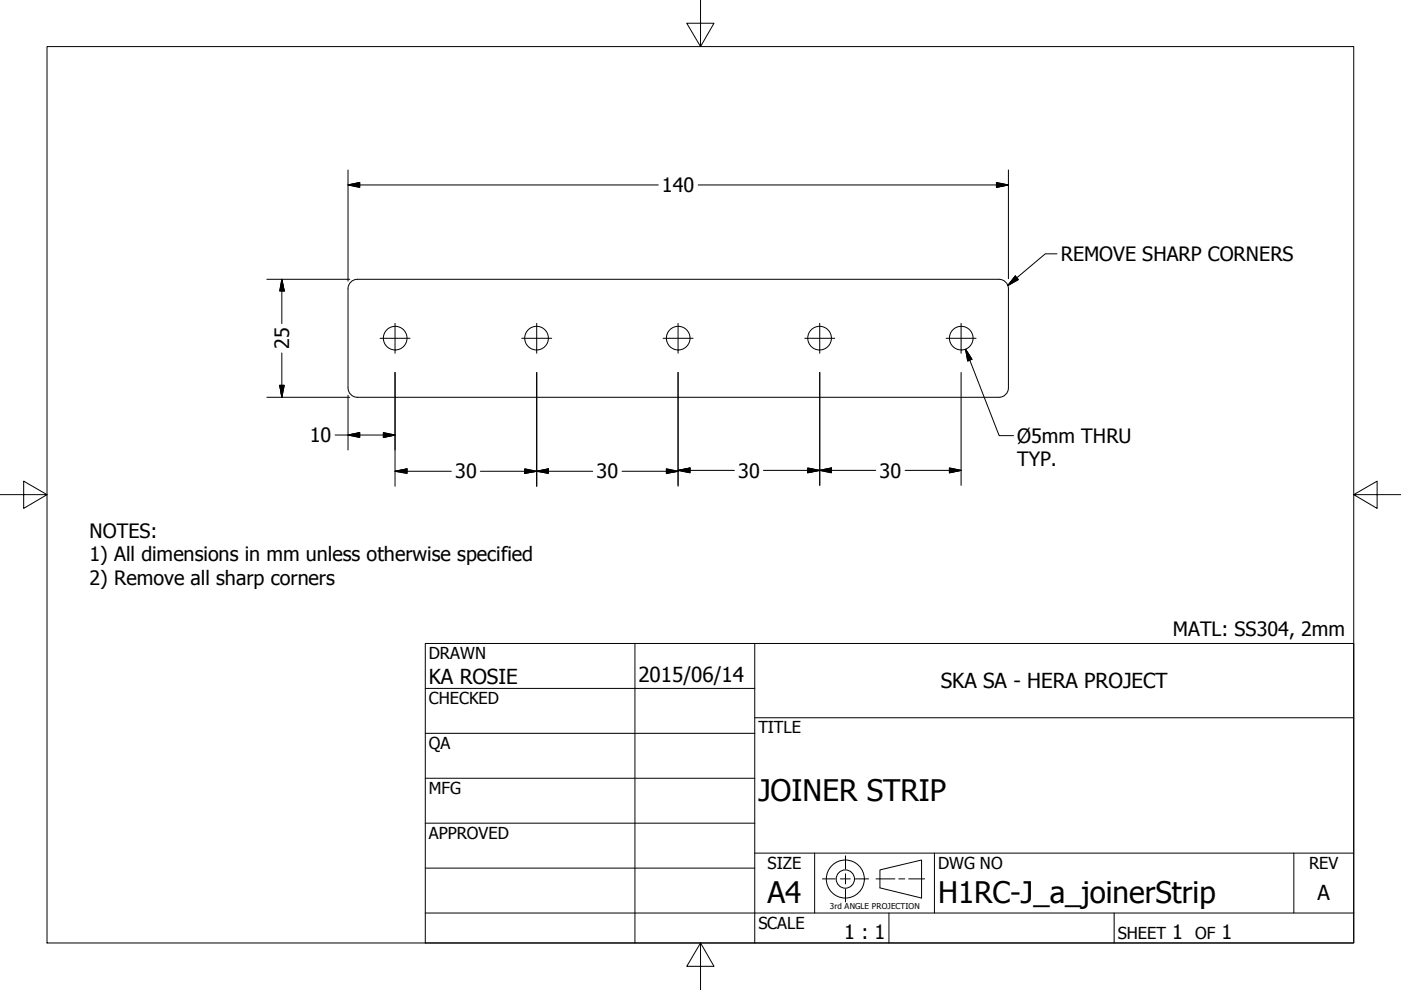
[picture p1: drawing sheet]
<svg xmlns="http://www.w3.org/2000/svg" width="297mm" height="210mm" viewBox="0 0 297 210" stroke-linecap="round" stroke-linejoin="round" font-family="sans-serif">
<!-- layer: Visible (ANSI) -->
<g fill="none" stroke="#000" stroke-width=".21">
<path d="M75.8 59.2h136M75.8 59.2a2 2 0 0 0-2 2M211.8 59.2a2 2 0 0 1 2 2M73.8 61.2v21a2 2 0 0 0 2 2M213.8 61.2v21a2 2 0 0 1-2 2M75.8 84.2h136"/>
<circle cx="83.8" cy="71.7" r="2.51"/>
<circle cx="113.8" cy="71.7" r="2.51"/>
<circle cx="143.8" cy="71.7" r="2.51"/>
<circle cx="173.8" cy="71.7" r="2.51"/>
<circle cx="203.8" cy="71.7" r="2.51"/>
</g>
<!-- layer: Border (ANSI) -->
<path d="M148.5 -.1v10l-2.9-5h5.8l-2.9 5M10 9.9h277v190h-277zM0 104.9h10l-5-2.9v5.8l5-2.9M287 104.9l5 2.9v-5.8l-5 2.9h10M148.5 199.9l2.9 5h-5.8l2.9-5v10" fill="none" stroke="#000" stroke-width=".21"/>
<!-- layer: Title (ANSI) -->
<g fill="none" stroke="#000" stroke-width=".21">
<path d="M90.2 136.4h196.8v63.5h-196.8zM134.6 136.4v63.5M160 136.4v63.5M90.2 146h69.8M90.2 155.5h69.8M160 152.2h127M90.2 165h69.8M90.2 174.5h69.8M90.2 193.6h196.8M90.2 184.1h69.8M160 180.9h127M172.7 180.9v12.7"/>
<path d="M188.5 193.6v6.3M198.1 180.9v12.7M236.2 193.6v6.3M274.3 180.9v12.7"/>
</g>
<!-- layer: Center Mark (ANSI) -->
<path d="M80.6 71.7h6.3M83.8 68.6v6.3M110.6 71.7h6.4M113.8 68.6v6.3M140.6 71.7h6.3M143.8 68.6v6.3M170.6 71.7h6.4M173.8 68.6v6.3M200.6 71.7h6.3M203.8 68.6v6.3" fill="none" stroke="#000" stroke-width=".21"/>
<!-- layer: Dimension (ANSI) -->
<g fill="none" stroke="#000" stroke-width=".21">
<path d="M73.8 39.2l2.5-.5v1zM73.8 39.2h65.8M73.8 36v23.6M148 39.2h65.8M211.3 38.7l2.5 .5-2.5 .5zM213.8 36v23.1M56.6 59.2h17.6M59.8 59.2l.5 2.5h-1zM59.8 59.2v9.4M59.8 74.8v9.4M83.8 79v24.1M113.8 79v24.1"/>
<path d="M143.8 79v24.1M173.8 79v23.9M203.8 79v23.9M204.7 74.1l1.4 2.1-.9 .4zM204.7 74.1l7.1 18.3h3.1M56.6 84.2h17.6M59.3 81.7h1l-.5 2.5zM71.1 92.2h12.7M73.8 92.2l2.5-.5v1zM73.8 83.8v11.6M81.3 91.7l2.5 .5-2.5 .5zM83.8 99.9l2.5-.5v1z"/>
<path d="M83.8 99.9h11.9M101.9 99.9h23.8M111.3 99.4l2.5 .5-2.5 .5zM113.8 99.9l2.5-.5v1zM131.9 99.9h11.9M141.3 99.4l2.5 .5-2.5 .5zM143.8 99.7l2.5-.5v1zM143.8 99.7h11.9M161.9 99.7h23.8M171.3 99.2l2.5 .5-2.5 .5zM173.8 99.7l2.5-.5v1zM191.9 99.7h11.9"/>
<path d="M201.3 99.2l2.5 .5-2.5 .5z"/>
</g>
<g fill="#000" stroke="#000" stroke-width=".21">
<path d="M73.8 39.2l2.5-.5zM73.8 39.2l2.5-.5v1zM211.3 39.7l2.5-.5zM211.3 38.7l2.5 .5-2.5 .5zM59.8 59.2l.5 2.5zM59.8 59.2l.5 2.5h-1zM204.7 74.1l1.4 2.1zM204.7 74.1l1.4 2.1-.9 .4zM59.3 81.7l.5 2.5zM59.3 81.7h1l-.5 2.5zM73.8 92.2l2.5-.5zM73.8 92.2l2.5-.5v1z"/>
<path d="M81.3 92.7l2.5-.5zM81.3 91.7l2.5 .5-2.5 .5zM83.8 99.9l2.5-.5zM83.8 99.9l2.5-.5v1zM113.8 99.9l2.5-.5zM113.8 99.9l2.5-.5v1zM143.8 99.7l2.5-.5zM143.8 99.7l2.5-.5v1zM173.8 99.7l2.5-.5zM173.8 99.7l2.5-.5v1zM111.3 100.4l2.5-.5zM111.3 99.4l2.5 .5-2.5 .5z"/>
<path d="M141.3 100.4l2.5-.5zM141.3 99.4l2.5 .5-2.5 .5zM171.3 100.2l2.5-.5zM171.3 99.2l2.5 .5-2.5 .5zM201.3 100.2l2.5-.5zM201.3 99.2l2.5 .5-2.5 .5z"/>
</g>
<!-- layer: Sketch Geometry (ANSI) -->
<g fill="none" stroke="#000" stroke-width=".21">
<path d="M174.4 186.3h2.7M178.2 186.3h2.1M179.3 181.5v2.7M179.3 185.3v2.1M179.3 188.5v2.7M181.4 186.3h2.7M185.7 186.3h4M186.6 184.4l8.8-2.1v8.1l-8.8-2.2zM190.6 186.3h1.2M192.7 186.3h3.3"/>
<circle cx="179.2" cy="186.4" r="4"/>
<circle cx="179.2" cy="186.4" r="1.94"/>
</g>
<!-- layer: Symbol (ANSI) -->
<path d="M215.3 58.5l.6 .8-2.2 1.3zM224.1 53.8h-2.5l-7.9 6.8" fill="none" stroke="#000" stroke-width=".21"/>
<path d="M215.3 58.5l-1.6 2.1zM215.3 58.5l.6 .8-2.2 1.3z" fill="#000" stroke="#000" stroke-width=".21"/>
<g font-size="6.3">
<text x="160.8" y="169.8">JOINER STRIP</text>
<text x="162.8" y="191.4">A4</text>
<text x="198.9" y="191.5">H1RC-J_a_joinerStrip</text>
</g>
<g font-size="4.4">
<text x="90.9" y="145.1">KA ROSIE</text>
<text x="135.4" y="144.5">2015/06/14</text>
<text x="199.5" y="145.9">SKA SA - HERA PROJECT</text>
<text x="279.3" y="190.7">A</text>
</g>
<g font-size="4.2">
<text x="140.3" y="40.7">140</text>
<text x="224.9" y="55.3">REMOVE SHARP CORNERS</text>
<text x="61.3" y="74" transform="rotate(-90 61.3 74)">25</text>
<text x="65.7" y="93.8">10</text>
<text x="215.6" y="93.9">Ø5mm THRU</text>
<text x="96.5" y="101.4">30</text>
<text x="126.5" y="101.4">30</text>
<text x="156.5" y="101.3">30</text>
<text x="186.5" y="101.3">30</text>
<text x="215.6" y="98.9">TYP.</text>
<text x="19" y="114">NOTES:</text>
<text x="19" y="119">1) All dimensions in mm unless otherwise specified</text>
<text x="19" y="124.1">2) Remove all sharp corners</text>
<text x="248.7" y="134.8">MATL: SS304, 2mm</text>
<text x="179" y="199.2">1 : 1</text>
<text x="248.5" y="199.1">1</text>
<text x="259" y="199.1">1</text>
</g>
<g font-size="3.5">
<text x="90.9" y="139.7">DRAWN</text>
<text x="90.9" y="149.3">CHECKED</text>
<text x="160.8" y="155.5">TITLE</text>
<text x="90.9" y="158.8">QA</text>
<text x="90.9" y="168.3">MFG</text>
<text x="90.9" y="177.8">APPROVED</text>
<text x="162.8" y="184.2">SIZE</text>
<text x="198.9" y="184.2">DWG NO</text>
<text x="277.6" y="184.2">REV</text>
<text x="160.8" y="196.9">SCALE</text>
<text x="237" y="199.1">SHEET</text>
<text x="253.4" y="199.1">OF</text>
</g>
<text font-size="1.7" x="176" y="192.8">3rd ANGLE PROJECTION</text>
</svg>
